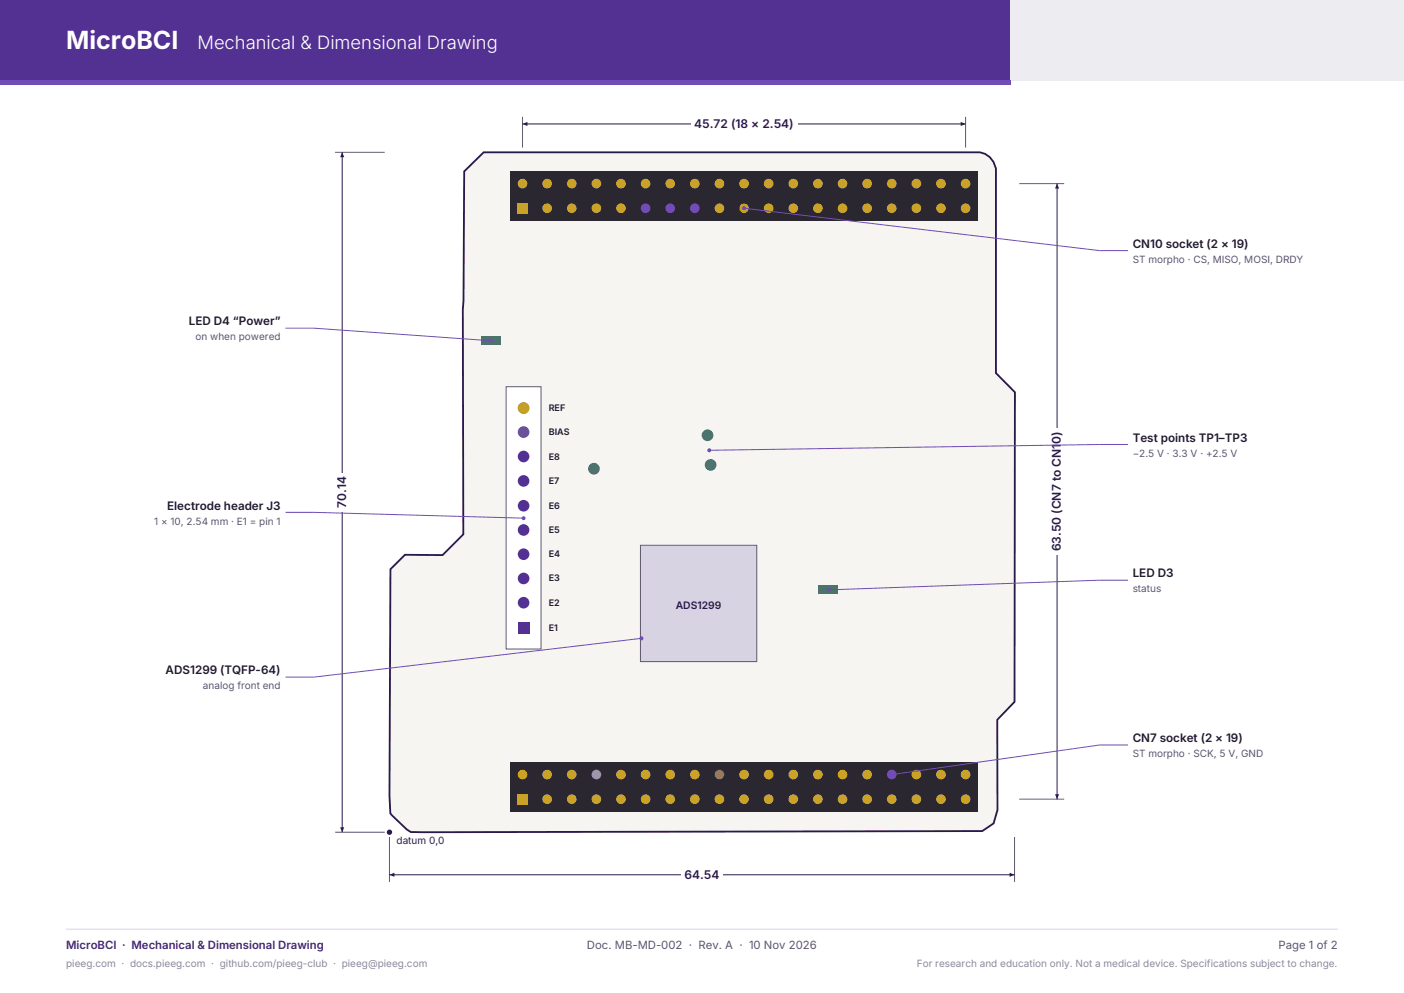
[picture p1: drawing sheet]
<svg xmlns="http://www.w3.org/2000/svg" width="297mm" height="210mm" viewBox="0 0 297 210" stroke-linecap="round" stroke-linejoin="round" font-family="sans-serif">
<path d="M0 0h213.8v17h-213.8z" fill-rule="evenodd" fill="#533192"/>
<path d="M213.8 0h83.2v17h-83.2z" fill-rule="evenodd" fill="#ececf1"/>
<path d="M0 17h213.8v.9h-213.8z" fill-rule="evenodd" fill="#714cb6"/>
<path d="M14 196.5h269" fill="none" stroke="#d9d2ea" stroke-width=".21"/>
<path d="M98.2 36.3l4.1-4.1h105a4.1 4.1 0 0 1 3.4 3.4v43.3l4 4.1-.1 65.4-3.6 3.8v19.1l-.8 2.8-2.4 1.7-120.9 .2-.8-.6-3.5-3.4-.2-3.8 .2-47.8 3.1-3.1 7.9 .1 4.4-4.4-.1-47.6 .1-1.8z" fill-rule="evenodd" fill="#f6f5f1" stroke="#2a1a4a" stroke-width=".39"/>
<g fill="#2a2730">
<path d="M107.9 36.2h99v10.4h-99z" fill-rule="evenodd"/>
<path d="M107.9 161.2h99v10.4h-99z" fill-rule="evenodd"/>
</g>
<g fill="#c9a227">
<path d="M109.4 42.9h2.3v2.3h-2.3z" fill-rule="evenodd"/>
<circle cx="110.5" cy="38.8" r="1.03"/>
<circle cx="115.7" cy="44" r="1.03"/>
<circle cx="115.7" cy="38.8" r="1.03"/>
<circle cx="120.9" cy="44" r="1.03"/>
<circle cx="120.9" cy="38.8" r="1.03"/>
<circle cx="126.2" cy="44" r="1.03"/>
<circle cx="126.2" cy="38.8" r="1.03"/>
<circle cx="131.4" cy="44" r="1.03"/>
<circle cx="131.4" cy="38.8" r="1.03"/>
</g>
<circle cx="136.6" cy="44" r="1.03" fill="#714cb6"/>
<circle cx="136.6" cy="38.8" r="1.03" fill="#c9a227"/>
<circle cx="141.8" cy="44" r="1.03" fill="#714cb6"/>
<circle cx="141.8" cy="38.8" r="1.03" fill="#c9a227"/>
<circle cx="147" cy="44" r="1.03" fill="#714cb6"/>
<g fill="#c9a227">
<circle cx="147" cy="38.8" r="1.03"/>
<circle cx="152.2" cy="44" r="1.03"/>
<circle cx="152.2" cy="38.8" r="1.03"/>
</g>
<circle cx="157.4" cy="44" r="1.03" fill="#b26a00"/>
<g fill="#c9a227">
<path d="M109.4 167.9h2.3v2.2h-2.3z" fill-rule="evenodd"/>
<circle cx="157.4" cy="38.8" r="1.03"/>
<circle cx="162.6" cy="44" r="1.03"/>
<circle cx="162.6" cy="38.8" r="1.03"/>
<circle cx="167.8" cy="44" r="1.03"/>
<circle cx="167.8" cy="38.8" r="1.03"/>
<circle cx="173" cy="44" r="1.03"/>
<circle cx="173" cy="38.8" r="1.03"/>
<circle cx="178.2" cy="44" r="1.03"/>
<circle cx="178.2" cy="38.8" r="1.03"/>
<circle cx="183.4" cy="44" r="1.03"/>
<circle cx="183.4" cy="38.8" r="1.03"/>
<circle cx="188.6" cy="44" r="1.03"/>
<circle cx="188.6" cy="38.8" r="1.03"/>
<circle cx="193.8" cy="44" r="1.03"/>
<circle cx="193.8" cy="38.8" r="1.03"/>
<circle cx="199.1" cy="44" r="1.03"/>
<circle cx="199.1" cy="38.8" r="1.03"/>
<circle cx="204.3" cy="44" r="1.03"/>
<circle cx="204.3" cy="38.8" r="1.03"/>
<circle cx="110.5" cy="163.8" r="1.03"/>
<circle cx="115.7" cy="169" r="1.03"/>
<circle cx="115.7" cy="163.8" r="1.03"/>
<circle cx="120.9" cy="169" r="1.03"/>
<circle cx="120.9" cy="163.8" r="1.03"/>
<circle cx="126.2" cy="169" r="1.03"/>
</g>
<circle cx="126.2" cy="163.8" r="1.03" fill="#9a96a3"/>
<g fill="#c9a227">
<circle cx="131.4" cy="169" r="1.03"/>
<circle cx="131.4" cy="163.8" r="1.03"/>
<circle cx="136.6" cy="169" r="1.03"/>
<circle cx="136.6" cy="163.8" r="1.03"/>
<circle cx="141.8" cy="169" r="1.03"/>
<circle cx="141.8" cy="163.8" r="1.03"/>
<circle cx="147" cy="169" r="1.03"/>
<circle cx="147" cy="163.8" r="1.03"/>
<circle cx="152.2" cy="169" r="1.03"/>
</g>
<circle cx="152.2" cy="163.8" r="1.03" fill="#c0392b"/>
<g fill="#c9a227">
<circle cx="157.4" cy="169" r="1.03"/>
<circle cx="157.4" cy="163.8" r="1.03"/>
<circle cx="162.6" cy="169" r="1.03"/>
<circle cx="162.6" cy="163.8" r="1.03"/>
<circle cx="167.8" cy="169" r="1.03"/>
<circle cx="167.8" cy="163.8" r="1.03"/>
<circle cx="173" cy="169" r="1.03"/>
<circle cx="173" cy="163.8" r="1.03"/>
<circle cx="178.2" cy="169" r="1.03"/>
<circle cx="178.2" cy="163.8" r="1.03"/>
<circle cx="183.4" cy="169" r="1.03"/>
<circle cx="183.4" cy="163.8" r="1.03"/>
<circle cx="188.6" cy="169" r="1.03"/>
</g>
<circle cx="188.6" cy="163.8" r="1.03" fill="#714cb6"/>
<g fill="#c9a227">
<circle cx="193.8" cy="169" r="1.03"/>
<circle cx="193.8" cy="163.8" r="1.03"/>
<circle cx="199.1" cy="169" r="1.03"/>
<circle cx="199.1" cy="163.8" r="1.03"/>
<circle cx="204.3" cy="169" r="1.03"/>
<circle cx="204.3" cy="163.8" r="1.03"/>
</g>
<path d="M107.1 81.8h7.3v55.5h-7.3z" fill-rule="evenodd" fill="#fff" stroke="#5d5870" stroke-width=".21"/>
<g fill="#533192">
<path d="M109.5 131.5h2.5v2.5h-2.5z" fill-rule="evenodd"/>
<circle cx="110.8" cy="127.5" r="1.23"/>
<circle cx="110.8" cy="122.3" r="1.23"/>
<circle cx="110.8" cy="117.2" r="1.23"/>
<circle cx="110.8" cy="112.1" r="1.23"/>
<circle cx="110.8" cy="107" r="1.23"/>
<circle cx="110.8" cy="101.7" r="1.23"/>
<circle cx="110.8" cy="96.5" r="1.23"/>
</g>
<circle cx="110.8" cy="91.4" r="1.23" fill="#2f5fb3"/>
<circle cx="110.8" cy="86.3" r="1.23" fill="#b26a00"/>
<g fill="#2e7d5b">
<circle cx="150.3" cy="98.3" r="1.23"/>
<circle cx="125.6" cy="99.1" r="1.23"/>
<circle cx="149.7" cy="92.1" r="1.23"/>
</g>
<path d="M135.5 115.3h24.6v24.6h-24.6z" fill-rule="evenodd" fill="#d8d3e3" stroke="#5d5870" stroke-width=".21"/>
<g fill="#2fb36b">
<path d="M101.9 71.1h4.1v1.9h-4.1z" fill-rule="evenodd"/>
<path d="M173.2 123.8h4.1v1.9h-4.1z" fill-rule="evenodd"/>
</g>
<circle cx="82.4" cy="176" r=".56" fill="#2a1a4a"/>
<path d="M82.4 177v9.5M214.6 177v9.5" fill="none" stroke="#5d5870" stroke-width=".21"/>
<path d="M82.4 185h66.1" fill="none" stroke="#2a1a4a" stroke-width=".21"/>
<path d="M82.4 185l1-.4v.8z" fill="#2a1a4a"/>
<path d="M148.5 185h66.1" fill="none" stroke="#2a1a4a" stroke-width=".21"/>
<path d="M213.6 184.6l1 .4-1 .4z" fill="#2a1a4a"/>
<path d="M144.1 183.4h8.8v2.7h-8.8z" fill-rule="evenodd" fill="#fff"/>
<path d="M110.5 24.7v6.5M204.3 24.7v6.5" fill="none" stroke="#5d5870" stroke-width=".21"/>
<path d="M110.5 26.2h46.9" fill="none" stroke="#2a1a4a" stroke-width=".21"/>
<path d="M110.5 26.2l1.1-.4v.9z" fill="#2a1a4a"/>
<path d="M157.4 26.2h46.9" fill="none" stroke="#2a1a4a" stroke-width=".21"/>
<path d="M203.2 25.8l1.1 .4-1.1 .5z" fill="#2a1a4a"/>
<path d="M146.2 24.6h22.4v2.7h-22.4z" fill-rule="evenodd" fill="#fff"/>
<path d="M70.9 32.2h10.5M70.9 176h10.5" fill="none" stroke="#5d5870" stroke-width=".21"/>
<path d="M72.4 104.1v71.9" fill="none" stroke="#2a1a4a" stroke-width=".21"/>
<path d="M71.9 175h.9l-.4 1z" fill="#2a1a4a"/>
<path d="M72.4 32.2v71.9" fill="none" stroke="#2a1a4a" stroke-width=".21"/>
<path d="M72.4 32.2l.4 1.1h-.9z" fill="#2a1a4a"/>
<path d="M70.8 100h2.6v8.2h-2.6z" fill-rule="evenodd" fill="#fff"/>
<path d="M215.6 38.8h9.5M215.6 169h9.5" fill="none" stroke="#5d5870" stroke-width=".21"/>
<path d="M223.6 103.9v65.1" fill="none" stroke="#2a1a4a" stroke-width=".21"/>
<path d="M223.2 168h.9l-.5 1z" fill="#2a1a4a"/>
<path d="M223.6 38.8v65.1" fill="none" stroke="#2a1a4a" stroke-width=".21"/>
<path d="M223.6 38.8l.5 1.1h-.9z" fill="#2a1a4a"/>
<path d="M222 90.5h2.7v26.8h-2.7z" fill-rule="evenodd" fill="#fff"/>
<path d="M66.4 108.3l44.4 1.3" fill="none" stroke="#714cb6" stroke-width=".21"/>
<circle cx="110.8" cy="109.6" r=".42" fill="#714cb6"/>
<path d="M66.4 69.4l37.5 2.7M60.4 108.3h6" fill="none" stroke="#714cb6" stroke-width=".21"/>
<circle cx="103.9" cy="72.1" r=".42" fill="#714cb6"/>
<path d="M157.4 44l75.2 9M60.4 69.4h6" fill="none" stroke="#714cb6" stroke-width=".21"/>
<circle cx="157.4" cy="44" r=".42" fill="#714cb6"/>
<path d="M232.6 53h6M232.6 157.5l-44 6.3" fill="none" stroke="#714cb6" stroke-width=".21"/>
<circle cx="188.6" cy="163.8" r=".42" fill="#714cb6"/>
<path d="M232.6 94l-82.6 1.2M232.6 157.5h6" fill="none" stroke="#714cb6" stroke-width=".21"/>
<circle cx="150" cy="95.2" r=".42" fill="#714cb6"/>
<path d="M232.6 94h6M232.6 122.7l-57.3 2.1" fill="none" stroke="#714cb6" stroke-width=".21"/>
<circle cx="175.3" cy="124.8" r=".42" fill="#714cb6"/>
<path d="M135.7 135l-69.3 8.2M232.6 122.7h6" fill="none" stroke="#714cb6" stroke-width=".21"/>
<circle cx="135.7" cy="135" r=".42" fill="#714cb6"/>
<path d="M60.4 143.2h6" fill="none" stroke="#714cb6" stroke-width=".21"/>
<text font-size="5.3" fill="#fff" x="14" y="10.4">MicroBCI</text>
<text font-size="3.9" fill="#fff" x="41.8" y="10.4">Mechanical &amp; Dimensional Drawing</text>
<g font-size="2.5" fill="#2a1a4a">
<text x="146.9" y="27">45.72 (18 × 2.54)</text>
<text x="73.2" y="107.5" transform="rotate(-90 73.2 107.5)">70.14</text>
<text x="224.4" y="116.6" transform="rotate(-90 224.4 116.6)">63.50 (CN7 to CN10)</text>
<text x="144.8" y="185.8">64.54</text>
</g>
<g font-size="2.5" fill="#1f1b2b">
<text x="239.6" y="52.4">CN10 socket (2 × 19)</text>
<text x="39.9" y="68.8">LED D4 “Power”</text>
<text x="239.6" y="93.4">Test points TP1–TP3</text>
<text x="35.4" y="107.8">Electrode header J3</text>
<text x="239.6" y="122.1">LED D3</text>
<text x="35" y="142.6">ADS1299 (TQFP-64)</text>
<text x="239.6" y="156.9">CN7 socket (2 × 19)</text>
</g>
<text font-size="2.4" fill="#3f256f" x="14" y="200.8">MicroBCI · Mechanical &amp; Dimensional Drawing</text>
<g font-size="2.4" fill="#5d5870">
<text x="124.2" y="200.8">Doc. MB-MD-002 · Rev. A · 10 Nov 2026</text>
<text x="270.5" y="200.8">Page 1 of 2</text>
</g>
<text font-size="2.2" fill="#2a1a4a" x="142.9" y="128.8">ADS1299</text>
<g font-size="2.1" fill="#5d5870">
<text x="239.6" y="55.6">ST morpho · CS, MISO, MOSI, DRDY</text>
<text x="41.4" y="72">on when powered</text>
<text x="239.6" y="96.6">−2.5 V · 3.3 V · +2.5 V</text>
<text x="32.6" y="111">1 × 10, 2.54 mm · E1 = pin 1</text>
<text x="239.6" y="125.3">status</text>
<text x="42.9" y="145.8">analog front end</text>
<text x="239.6" y="160.2">ST morpho · SCK, 5 V, GND</text>
</g>
<text font-size="2.1" fill="#2a1a4a" x="83.9" y="178.5">datum 0,0</text>
<g font-size="2.1" fill="#8c87a0">
<text x="14" y="204.4">pieeg.com · docs.pieeg.com · github.com/pieeg-club · pieeg@pieeg.com</text>
<text x="193.9" y="204.4">For research and education only. Not a medical device. Specifications subject to change.</text>
</g>
<g font-size="1.9" fill="#1f1b2b">
<text x="116.1" y="86.9">REF</text>
<text x="116.1" y="92">BIAS</text>
<text x="116.1" y="97.2">E8</text>
<text x="116.1" y="107.6">E6</text>
<text x="116.1" y="102.3">E7</text>
<text x="116.1" y="112.7">E5</text>
<text x="116.1" y="117.8">E4</text>
<text x="116.1" y="123">E3</text>
<text x="116.1" y="128.1">E2</text>
<text x="116.1" y="133.4">E1</text>
</g>
</svg>
